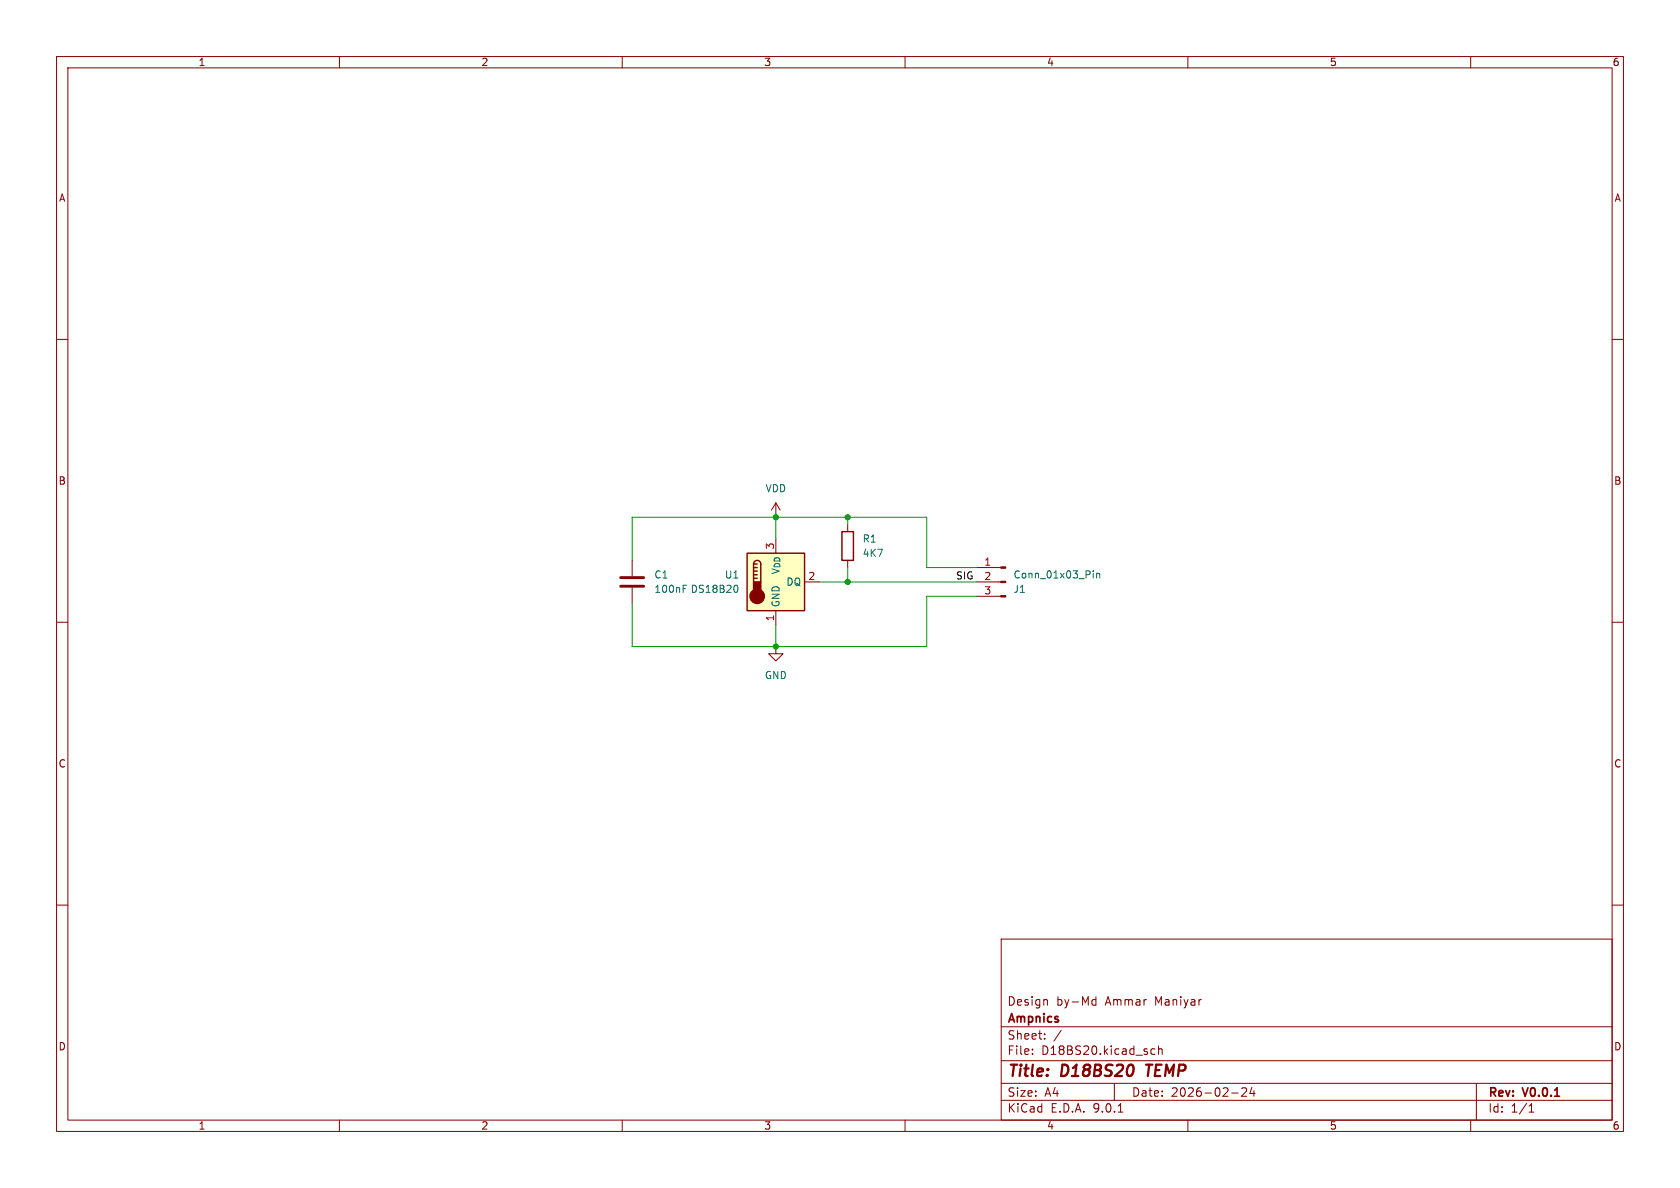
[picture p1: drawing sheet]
(kicad_sch
 (version 20250114)
 (generator "eeschema")
 (generator_version "9.0")
 (paper "A4")
 (title_block
  (title "D18BS20 TEMP")
  (date "2026-02-24")
  (rev "V0.0.1")
  (company "Ampnics")
  (comment 1 "Design by-Md Ammar Maniyar"))
 (lib_symbols
  (symbol "Connector:Conn_01x03_Pin"
   (pin_names
    (offset 1.016) (hide yes)) (exclude_from_sim no) (in_bom yes) (on_board yes)
   (property "Reference" "J" (at 0 5.08 0) (effects (font (size 1.27 1.27))))
   (property "Value" "Conn_01x03_Pin" (at 0 -5.08 0) (effects (font (size 1.27 1.27))))
   (property "Footprint" "" (at 0 0 0) (effects (font (size 1.27 1.27)) (hide yes)))
   (property "Datasheet" "~" (at 0 0 0) (effects (font (size 1.27 1.27)) (hide yes)))
   (property "Description" "Generic connector, single row, 01x03, script generated" (at 0 0 0) (effects (font (size 1.27 1.27)) (hide yes)))
   (property "ki_locked" "" (at 0 0 0) (effects (font (size 1.27 1.27))))
   (symbol "Conn_01x03_Pin_1_1"
    (rectangle (start 0.8636 2.667) (end 0 2.413) (stroke (width 0.1524) (type default)) (fill (type outline)))
    (rectangle (start 0.8636 0.127) (end 0 -0.127) (stroke (width 0.1524) (type default)) (fill (type outline)))
    (rectangle (start 0.8636 -2.413) (end 0 -2.667) (stroke (width 0.1524) (type default)) (fill (type outline)))
    (polyline (pts (xy 1.27 2.54) (xy 0.8636 2.54)) (stroke (width 0.1524) (type default)) (fill (type none)))
    (polyline (pts (xy 1.27 0) (xy 0.8636 0)) (stroke (width 0.1524) (type default)) (fill (type none)))
    (polyline (pts (xy 1.27 -2.54) (xy 0.8636 -2.54)) (stroke (width 0.1524) (type default)) (fill (type none)))
    (pin passive line (at 5.08 2.54 180) (length 3.81) (name "Pin_1" (effects (font (size 1.27 1.27)))) (number "1" (effects (font (size 1.27 1.27)))))
    (pin passive line (at 5.08 0 180) (length 3.81) (name "Pin_2" (effects (font (size 1.27 1.27)))) (number "2" (effects (font (size 1.27 1.27)))))
    (pin passive line (at 5.08 -2.54 180) (length 3.81) (name "Pin_3" (effects (font (size 1.27 1.27)))) (number "3" (effects (font (size 1.27 1.27))))))
   (embedded_fonts no))
  (symbol "Device:C"
   (pin_numbers (hide yes))
   (pin_names
    (offset 0.254)) (exclude_from_sim no) (in_bom yes) (on_board yes)
   (property "Reference" "C" (at 0.635 2.54 0) (effects (font (size 1.27 1.27)) (justify left)))
   (property "Value" "C" (at 0.635 -2.54 0) (effects (font (size 1.27 1.27)) (justify left)))
   (property "Footprint" "" (at 0.9652 -3.81 0) (effects (font (size 1.27 1.27)) (hide yes)))
   (property "Datasheet" "~" (at 0 0 0) (effects (font (size 1.27 1.27)) (hide yes)))
   (property "Description" "Unpolarized capacitor" (at 0 0 0) (effects (font (size 1.27 1.27)) (hide yes)))
   (symbol "C_0_1"
    (polyline (pts (xy -2.032 0.762) (xy 2.032 0.762)) (stroke (width 0.508) (type default)) (fill (type none)))
    (polyline (pts (xy -2.032 -0.762) (xy 2.032 -0.762)) (stroke (width 0.508) (type default)) (fill (type none))))
   (symbol "C_1_1"
    (pin passive line (at 0 3.81 270) (length 2.794) (name "~" (effects (font (size 1.27 1.27)))) (number "1" (effects (font (size 1.27 1.27)))))
    (pin passive line (at 0 -3.81 90) (length 2.794) (name "~" (effects (font (size 1.27 1.27)))) (number "2" (effects (font (size 1.27 1.27))))))
   (embedded_fonts no))
  (symbol "Device:R"
   (pin_numbers (hide yes))
   (pin_names
    (offset 0)) (exclude_from_sim no) (in_bom yes) (on_board yes)
   (property "Reference" "R" (at 2.032 0 90) (effects (font (size 1.27 1.27))))
   (property "Value" "R" (at 0 0 90) (effects (font (size 1.27 1.27))))
   (property "Footprint" "" (at -1.778 0 90) (effects (font (size 1.27 1.27)) (hide yes)))
   (property "Datasheet" "~" (at 0 0 0) (effects (font (size 1.27 1.27)) (hide yes)))
   (property "Description" "Resistor" (at 0 0 0) (effects (font (size 1.27 1.27)) (hide yes)))
   (symbol "R_0_1"
    (rectangle (start -1.016 -2.54) (end 1.016 2.54) (stroke (width 0.254) (type default)) (fill (type none))))
   (symbol "R_1_1"
    (pin passive line (at 0 3.81 270) (length 1.27) (name "~" (effects (font (size 1.27 1.27)))) (number "1" (effects (font (size 1.27 1.27)))))
    (pin passive line (at 0 -3.81 90) (length 1.27) (name "~" (effects (font (size 1.27 1.27)))) (number "2" (effects (font (size 1.27 1.27))))))
   (embedded_fonts no))
  (symbol "Sensor_Temperature:DS18B20" (exclude_from_sim no) (in_bom yes) (on_board yes)
   (property "Reference" "U" (at -3.81 6.35 0) (effects (font (size 1.27 1.27))))
   (property "Value" "DS18B20" (at 6.35 6.35 0) (effects (font (size 1.27 1.27))))
   (property "Footprint" "Package_TO_SOT_THT:TO-92_Inline" (at -25.4 -6.35 0) (effects (font (size 1.27 1.27)) (hide yes)))
   (property "Datasheet" "http://datasheets.maximintegrated.com/en/ds/DS18B20.pdf" (at -3.81 6.35 0) (effects (font (size 1.27 1.27)) (hide yes)))
   (property "Description" "Programmable Resolution 1-Wire Digital Thermometer TO-92" (at 0 0 0) (effects (font (size 1.27 1.27)) (hide yes)))
   (symbol "DS18B20_0_1"
    (rectangle (start -5.08 5.08) (end 5.08 -5.08) (stroke (width 0.254) (type default)) (fill (type background)))
    (polyline (pts (xy -3.937 3.175) (xy -3.937 0)) (stroke (width 0.254) (type default)) (fill (type none)))
    (polyline (pts (xy -3.937 3.175) (xy -3.302 3.175)) (stroke (width 0.254) (type default)) (fill (type none)))
    (polyline (pts (xy -3.937 2.54) (xy -3.302 2.54)) (stroke (width 0.254) (type default)) (fill (type none)))
    (polyline (pts (xy -3.937 1.905) (xy -3.302 1.905)) (stroke (width 0.254) (type default)) (fill (type none)))
    (polyline (pts (xy -3.937 1.27) (xy -3.302 1.27)) (stroke (width 0.254) (type default)) (fill (type none)))
    (polyline (pts (xy -3.937 0.635) (xy -3.302 0.635)) (stroke (width 0.254) (type default)) (fill (type none)))
    (arc (start -3.937 3.175) (mid -3.302 3.8073) (end -2.667 3.175) (stroke (width 0.254) (type default)) (fill (type none)))
    (circle (center -3.302 -2.54) (radius 1.27) (stroke (width 0.254) (type default)) (fill (type outline)))
    (polyline (pts (xy -2.667 3.175) (xy -2.667 0)) (stroke (width 0.254) (type default)) (fill (type none)))
    (rectangle (start -2.667 -1.905) (end -3.937 0) (stroke (width 0.254) (type default)) (fill (type outline))))
   (symbol "DS18B20_1_1"
    (pin power_in line (at 0 7.62 270) (length 2.54) (name "V_{DD}" (effects (font (size 1.27 1.27)))) (number "3" (effects (font (size 1.27 1.27)))))
    (pin power_in line (at 0 -7.62 90) (length 2.54) (name "GND" (effects (font (size 1.27 1.27)))) (number "1" (effects (font (size 1.27 1.27)))))
    (pin bidirectional line (at 7.62 0 180) (length 2.54) (name "DQ" (effects (font (size 1.27 1.27)))) (number "2" (effects (font (size 1.27 1.27))))))
   (embedded_fonts no))
  (symbol "power:GND"
   (power)
   (pin_numbers (hide yes))
   (pin_names
    (offset 0) (hide yes)) (exclude_from_sim no) (in_bom yes) (on_board yes)
   (property "Reference" "#PWR" (at 0 -6.35 0) (effects (font (size 1.27 1.27)) (hide yes)))
   (property "Value" "GND" (at 0 -3.81 0) (effects (font (size 1.27 1.27))))
   (property "Footprint" "" (at 0 0 0) (effects (font (size 1.27 1.27)) (hide yes)))
   (property "Datasheet" "" (at 0 0 0) (effects (font (size 1.27 1.27)) (hide yes)))
   (property "Description" "Power symbol creates a global label with name \"GND\" , ground" (at 0 0 0) (effects (font (size 1.27 1.27)) (hide yes)))
   (symbol "GND_0_1"
    (polyline (pts (xy 0 0) (xy 0 -1.27) (xy 1.27 -1.27) (xy 0 -2.54) (xy -1.27 -1.27) (xy 0 -1.27)) (stroke (width 0) (type default)) (fill (type none))))
   (symbol "GND_1_1"
    (pin power_in line (at 0 0 270) (length 0) (name "~" (effects (font (size 1.27 1.27)))) (number "1" (effects (font (size 1.27 1.27))))))
   (embedded_fonts no))
  (symbol "power:VDD"
   (power)
   (pin_numbers (hide yes))
   (pin_names
    (offset 0) (hide yes)) (exclude_from_sim no) (in_bom yes) (on_board yes)
   (property "Reference" "#PWR" (at 0 -3.81 0) (effects (font (size 1.27 1.27)) (hide yes)))
   (property "Value" "VDD" (at 0 3.556 0) (effects (font (size 1.27 1.27))))
   (property "Footprint" "" (at 0 0 0) (effects (font (size 1.27 1.27)) (hide yes)))
   (property "Datasheet" "" (at 0 0 0) (effects (font (size 1.27 1.27)) (hide yes)))
   (property "Description" "Power symbol creates a global label with name \"VDD\"" (at 0 0 0) (effects (font (size 1.27 1.27)) (hide yes)))
   (symbol "VDD_0_1"
    (polyline (pts (xy -0.762 1.27) (xy 0 2.54)) (stroke (width 0) (type default)) (fill (type none)))
    (polyline (pts (xy 0 2.54) (xy 0.762 1.27)) (stroke (width 0) (type default)) (fill (type none)))
    (polyline (pts (xy 0 0) (xy 0 2.54)) (stroke (width 0) (type default)) (fill (type none))))
   (symbol "VDD_1_1"
    (pin power_in line (at 0 0 90) (length 0) (name "~" (effects (font (size 1.27 1.27)))) (number "1" (effects (font (size 1.27 1.27))))))
   (embedded_fonts no)))
 (junction
  (at 149.86 91.44)
  (diameter 0)
  (color 0 0 0 0))
 (junction
  (at 137.16 114.3)
  (diameter 0)
  (color 0 0 0 0))
 (junction
  (at 149.86 102.87)
  (diameter 0)
  (color 0 0 0 0))
 (junction
  (at 137.16 91.44)
  (diameter 0)
  (color 0 0 0 0))
 (wire
  (pts (xy 149.86 100.33) (xy 149.86 102.87))
  (stroke (width 0) (type default)))
 (wire
  (pts (xy 111.76 91.44) (xy 137.16 91.44))
  (stroke (width 0) (type default)))
 (wire
  (pts (xy 149.86 91.44) (xy 163.83 91.44))
  (stroke (width 0) (type default)))
 (wire
  (pts (xy 163.83 114.3) (xy 137.16 114.3))
  (stroke (width 0) (type default)))
 (wire
  (pts (xy 163.83 100.33) (xy 163.83 91.44))
  (stroke (width 0) (type default)))
 (wire
  (pts (xy 149.86 92.71) (xy 149.86 91.44))
  (stroke (width 0) (type default)))
 (wire
  (pts (xy 137.16 91.44) (xy 149.86 91.44))
  (stroke (width 0) (type default)))
 (wire
  (pts (xy 137.16 91.44) (xy 137.16 95.25))
  (stroke (width 0) (type default)))
 (wire
  (pts (xy 163.83 105.41) (xy 163.83 114.3))
  (stroke (width 0) (type default)))
 (wire
  (pts (xy 172.72 100.33) (xy 163.83 100.33))
  (stroke (width 0) (type default)))
 (wire
  (pts (xy 149.86 102.87) (xy 172.72 102.87))
  (stroke (width 0) (type default)))
 (wire
  (pts (xy 172.72 105.41) (xy 163.83 105.41))
  (stroke (width 0) (type default)))
 (wire
  (pts (xy 144.78 102.87) (xy 149.86 102.87))
  (stroke (width 0) (type default)))
 (wire
  (pts (xy 111.76 114.3) (xy 137.16 114.3))
  (stroke (width 0) (type default)))
 (wire
  (pts (xy 111.76 99.06) (xy 111.76 91.44))
  (stroke (width 0) (type default)))
 (wire
  (pts (xy 137.16 114.3) (xy 137.16 110.49))
  (stroke (width 0) (type default)))
 (wire
  (pts (xy 111.76 106.68) (xy 111.76 114.3))
  (stroke (width 0) (type default)))
 (label "SIG"
  (at 168.91 102.87 0)
  (effects (font (size 1.27 1.27)) (justify left bottom)))
 (symbol
  (lib_id "Connector:Conn_01x03_Pin")
  (at 177.8 102.87 0)
  (mirror y)
  (unit 1)
  (exclude_from_sim no)
  (in_bom yes)
  (on_board yes)
  (dnp no)
  (property "Reference" "J1" (at 179.07 104.1401 0) (effects (font (size 1.27 1.27)) (justify right)))
  (property "Value" "Conn_01x03_Pin" (at 179.07 101.6001 0) (effects (font (size 1.27 1.27)) (justify right)))
  (property "Footprint" "Connector_PinHeader_2.54mm:PinHeader_1x03_P2.54mm_Horizontal" (at 177.8 102.87 0) (effects (font (size 1.27 1.27)) (hide yes)))
  (property "Datasheet" "~" (at 177.8 102.87 0) (effects (font (size 1.27 1.27)) (hide yes)))
  (property "Description" "Generic connector, single row, 01x03, script generated" (at 177.8 102.87 0) (effects (font (size 1.27 1.27)) (hide yes)))
  (pin "3")
  (pin "1")
  (pin "2"))
 (symbol
  (lib_id "power:VDD")
  (at 137.16 91.44 0)
  (unit 1)
  (exclude_from_sim no)
  (in_bom yes)
  (on_board yes)
  (dnp no)
  (fields_autoplaced yes)
  (property "Reference" "#PWR02" (at 137.16 95.25 0) (effects (font (size 1.27 1.27)) (hide yes)))
  (property "Value" "VDD" (at 137.16 86.36 0) (effects (font (size 1.27 1.27))))
  (property "Footprint" "" (at 137.16 91.44 0) (effects (font (size 1.27 1.27)) (hide yes)))
  (property "Datasheet" "" (at 137.16 91.44 0) (effects (font (size 1.27 1.27)) (hide yes)))
  (property "Description" "Power symbol creates a global label with name \"VDD\"" (at 137.16 91.44 0) (effects (font (size 1.27 1.27)) (hide yes)))
  (pin "1"))
 (symbol
  (lib_id "Device:R")
  (at 149.86 96.52 0)
  (unit 1)
  (exclude_from_sim no)
  (in_bom yes)
  (on_board yes)
  (dnp no)
  (fields_autoplaced yes)
  (property "Reference" "R1" (at 152.4 95.2499 0) (effects (font (size 1.27 1.27)) (justify left)))
  (property "Value" "4K7" (at 152.4 97.7899 0) (effects (font (size 1.27 1.27)) (justify left)))
  (property "Footprint" "Resistor_SMD:R_0603_1608Metric" (at 148.082 96.52 90) (effects (font (size 1.27 1.27)) (hide yes)))
  (property "Datasheet" "~" (at 149.86 96.52 0) (effects (font (size 1.27 1.27)) (hide yes)))
  (property "Description" "Resistor" (at 149.86 96.52 0) (effects (font (size 1.27 1.27)) (hide yes)))
  (pin "1")
  (pin "2"))
 (symbol
  (lib_id "Sensor_Temperature:DS18B20")
  (at 137.16 102.87 0)
  (unit 1)
  (exclude_from_sim no)
  (in_bom yes)
  (on_board yes)
  (dnp no)
  (fields_autoplaced yes)
  (property "Reference" "U1" (at 130.81 101.5999 0) (effects (font (size 1.27 1.27)) (justify right)))
  (property "Value" "DS18B20" (at 130.81 104.1399 0) (effects (font (size 1.27 1.27)) (justify right)))
  (property "Footprint" "Package_TO_SOT_THT:TO-92_W4.0mm_StaggerEven_Horizontal_FlatSideUp" (at 111.76 109.22 0) (effects (font (size 1.27 1.27)) (hide yes)))
  (property "Datasheet" "http://datasheets.maximintegrated.com/en/ds/DS18B20.pdf" (at 133.35 96.52 0) (effects (font (size 1.27 1.27)) (hide yes)))
  (property "Description" "Programmable Resolution 1-Wire Digital Thermometer TO-92" (at 137.16 102.87 0) (effects (font (size 1.27 1.27)) (hide yes)))
  (pin "3")
  (pin "1")
  (pin "2"))
 (symbol
  (lib_id "power:GND")
  (at 137.16 114.3 0)
  (unit 1)
  (exclude_from_sim no)
  (in_bom yes)
  (on_board yes)
  (dnp no)
  (fields_autoplaced yes)
  (property "Reference" "#PWR01" (at 137.16 120.65 0) (effects (font (size 1.27 1.27)) (hide yes)))
  (property "Value" "GND" (at 137.16 119.38 0) (effects (font (size 1.27 1.27))))
  (property "Footprint" "" (at 137.16 114.3 0) (effects (font (size 1.27 1.27)) (hide yes)))
  (property "Datasheet" "" (at 137.16 114.3 0) (effects (font (size 1.27 1.27)) (hide yes)))
  (property "Description" "Power symbol creates a global label with name \"GND\" , ground" (at 137.16 114.3 0) (effects (font (size 1.27 1.27)) (hide yes)))
  (pin "1"))
 (symbol
  (lib_id "Device:C")
  (at 111.76 102.87 0)
  (unit 1)
  (exclude_from_sim no)
  (in_bom yes)
  (on_board yes)
  (dnp no)
  (fields_autoplaced yes)
  (property "Reference" "C1" (at 115.57 101.5999 0) (effects (font (size 1.27 1.27)) (justify left)))
  (property "Value" "100nF" (at 115.57 104.1399 0) (effects (font (size 1.27 1.27)) (justify left)))
  (property "Footprint" "Capacitor_SMD:C_0603_1608Metric" (at 112.7252 106.68 0) (effects (font (size 1.27 1.27)) (hide yes)))
  (property "Datasheet" "~" (at 111.76 102.87 0) (effects (font (size 1.27 1.27)) (hide yes)))
  (property "Description" "Unpolarized capacitor" (at 111.76 102.87 0) (effects (font (size 1.27 1.27)) (hide yes)))
  (pin "1")
  (pin "2"))
 (sheet_instances
  (path ""
   (page "1")))
 (embedded_fonts no))
